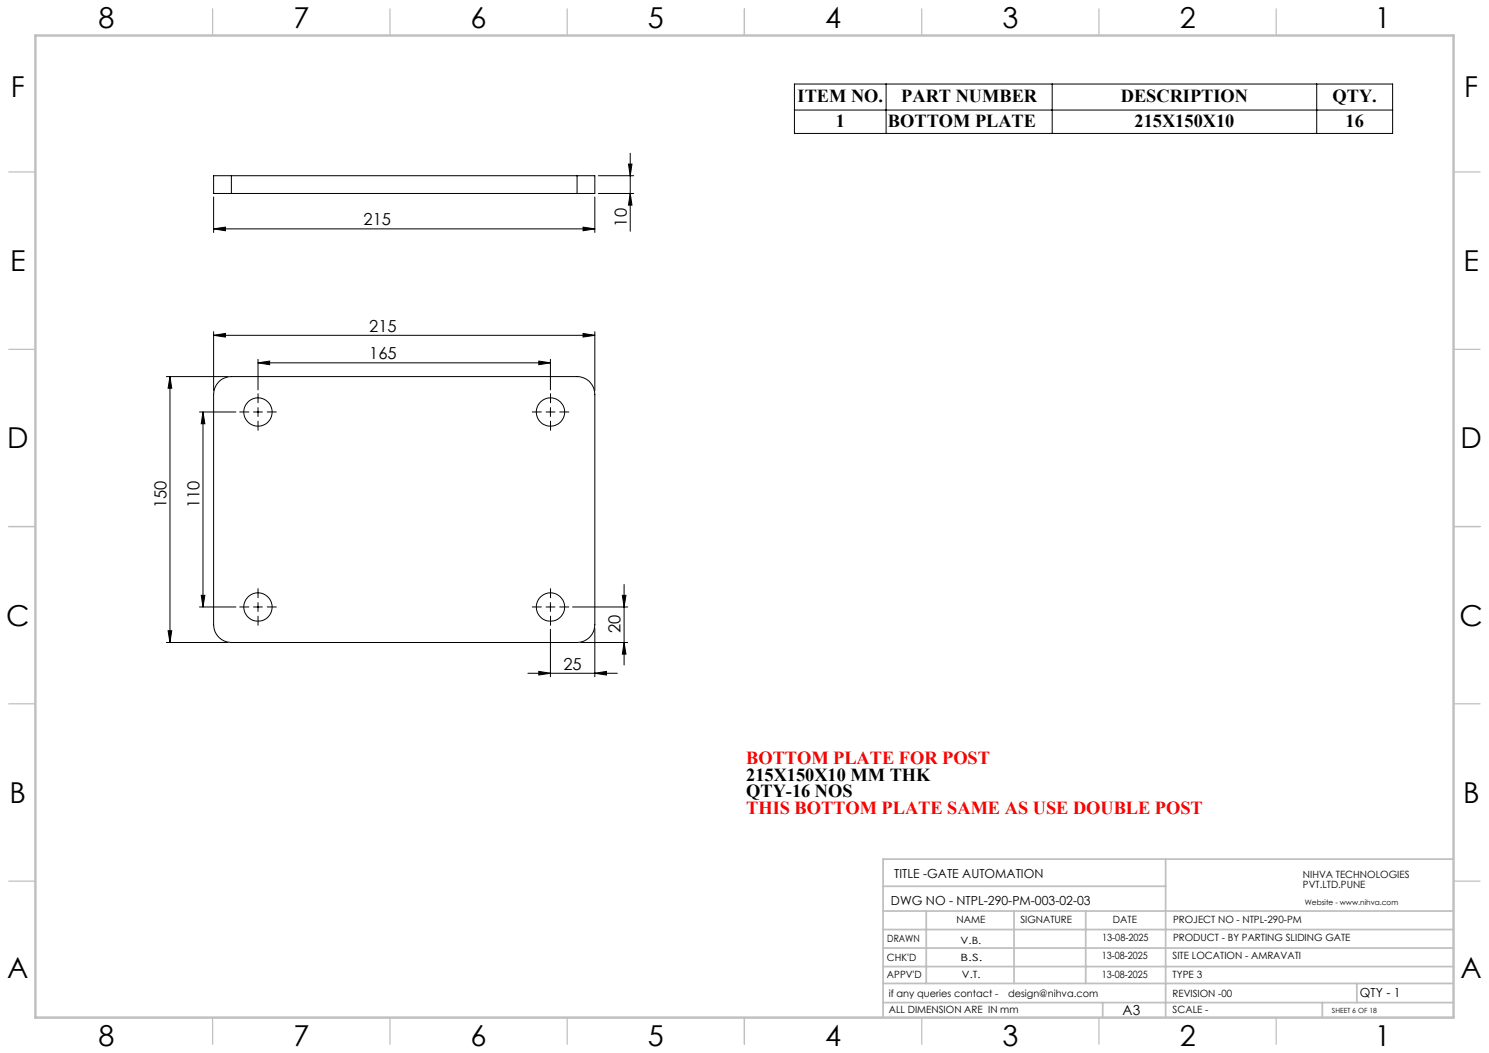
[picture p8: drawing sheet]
<svg xmlns="http://www.w3.org/2000/svg" width="420mm" height="297mm" viewBox="0 0 420 297" stroke-linecap="round" stroke-linejoin="round" font-family="sans-serif">
<g fill="none" stroke="#000" stroke-width=".28">
<path d="M224.1 23.7h168.7v13.9h-168.7zM224.1 31h168.7M249.9 23.7v13.9M296.8 23.7v13.9M371.4 23.7v13.9M60.3 55.6v10M65.3 49.6h-5v5h5M65.3 54.6h97.5M65.3 49.6v5M65.3 49.6h97.5M162.8 49.6h5v5h-5M162.8 49.6v5"/>
<path d="M167.8 55.6v10M168.8 54.6h10M168.8 49.6h10M177.3 46.3h1l-.5 3.3zM177.8 54.6l.5 3.3h-1zM177.8 43.2v22M60.3 64.6l3.3-.5v1zM60.3 64.6h107.5M164.5 64.1l3.3 .5-3.3 .5zM60.3 94.6l3.3-.6v1.1zM60.3 93.6v16.6M60.3 94.6h107.5"/>
<path d="M164.5 94l3.3 .6-3.3 .5zM167.8 93.6v16.6M46.9 106.2h17.4M47.9 106.2l.5 3.3h-1zM47.9 106.2v75M56.3 116.2h10.2M57.3 116.2l.5 3.3h-1zM57.3 116.2v55M62 107.4l1.9-1 1.4-.2h97.5a5 5 0 0 1 5 5v65a5 5 0 0 1-5 5h-97.5a5 5 0 0 1-5-5v-65l.4-2.1zM71.5 116.2h2.5M72.8 115v2.5M72.8 102.3l3.3-.5v1.1z"/>
<path d="M72.8 101.3v8.7M72.8 102.3h82.5M152 101.8l3.3 .5-3.3 .6zM154 116.2h2.5M155.3 101.3v8.7M155.3 115v2.5M47.4 177.9h1l-.5 3.3zM56.3 171.2h10.2M56.8 167.9h1l-.5 3.3zM71.5 171.2h2.5M72.8 170v2.5M154 171.2h2.5"/>
<path d="M155.3 177.5v13.4M155.3 170v2.5M161.5 171.2h15.6M167.8 177.2v13.7M175.5 167.9h1.1l-.6 3.3zM176 164.8v22.8M46.9 181.2h17.4M148.9 189.9h25.2M152 189.4l3.3 .5-3.3 .5zM163.8 181.2h13.3M167.8 189.9l3.3-.5v1zM176 181.2l.6 3.3h-1.1z"/>
<circle cx="72.8" cy="116.2" r="4"/>
<circle cx="155.3" cy="116.2" r="4"/>
<circle cx="72.8" cy="171.2" r="4"/>
<circle cx="155.3" cy="171.2" r="4"/>
</g>
<g fill="none" stroke="#000" stroke-width=".28" stroke-dasharray="15.2 1.3 1.3 1.3" stroke-linecap="butt">
<path d="M70.3 116.2h-2.8M72.8 113.7v-2.8M72.8 118.7v2.7M75.3 116.2h2.7M152.8 116.2h-2.8M155.3 113.7v-2.8M155.3 118.7v2.7M157.8 116.2h2.7M70.3 171.2h-2.8M72.8 168.7v-2.8M72.8 173.7v2.7M75.3 171.2h2.7"/>
<path d="M152.8 171.2h-2.8M155.3 168.7v-2.8M155.3 173.7v2.7M157.8 171.2h2.7"/>
</g>
<g fill="none" stroke="#c0c0c0" stroke-width=".35">
<path d="M60 2.5v7.5M110 2.5v7.5M160 2.5v7.5M210 2.5v7.5M260 2.5v7.5M310 2.5v7.5M360 2.5v7.5M2.5 48.5h7.5M410 48.5h7.5M2.5 98.5h7.5M410 98.5h7.5M2.5 148.5h7.5"/>
<path d="M410 148.5h7.5M2.5 198.5h7.5M410 198.5h7.5M2.5 248.5h7.5M410 248.5h7.5M60 287v7.5M110 287v7.5M160 287v7.5M210 287v7.5M260 287v7.5M310 287v7.5M360 287v7.5"/>
</g>
<g fill="none" stroke="#c0c0c0" stroke-width=".5">
<path d="M249.1 257h160.9M249.1 250h79.7M261.3 257v20.4M286 257v20.4M306.2 257v20.4M328.8 242.3v44.7M410 242.3h-160.9v44.7M249.1 272.6h160.9M249.1 267.4h160.9M249.1 262.2h160.9M249.1 277.4h160.9M382.7 277.4v5.4"/>
<path d="M249.1 282.8h160.9M311 282.8v4.2M373 282.8v4.2"/>
</g>
<path d="M10 10h400v277h-400z" fill="none" stroke="#c0c0c0" stroke-width=".7"/>
<g fill="#000">
<path d="M177.8 54.6l.5 3.3h-1zM177.3 46.3h1l-.5 3.3zM176 181.2l.6 3.3h-1.1zM175.5 167.9h1.1l-.6 3.3z"/>
<path d="M60.3 64.6l3.3-.5v1zM164.5 64.1l3.3 .5-3.3 .5zM72.8 102.3l3.3-.5v1.1zM152 101.8l3.3 .5-3.3 .6zM60.3 94.6l3.3-.6v1.1zM164.5 94l3.3 .6-3.3 .5zM152 189.4l3.3 .5-3.3 .5zM167.8 189.9l3.3-.5v1z"/>
<path d="M47.9 106.2l.5 3.3h-1zM47.4 177.9h1l-.5 3.3zM57.3 116.2l.5 3.3h-1zM56.8 167.9h1l-.5 3.3z"/>
</g>
<g font-size="8.1">
<text x="27.8" y="8">8</text>
<text x="82.8" y="8">7</text>
<text x="132.8" y="8">6</text>
<text x="182.8" y="8">5</text>
<text x="232.8" y="8">4</text>
<text x="282.8" y="8">3</text>
<text x="332.8" y="8">2</text>
<text x="387.8" y="8">1</text>
<text x="3" y="27.2">F</text>
<text x="413" y="27.2">F</text>
<text x="2.8" y="76.5">E</text>
<text x="412.8" y="76.5">E</text>
<text x="2" y="126.5">D</text>
<text x="412" y="126.5">D</text>
<text x="1.7" y="176.5">C</text>
<text x="411.7" y="176.5">C</text>
<text x="2.7" y="226.5">B</text>
<text x="412.7" y="226.5">B</text>
<text x="2" y="275.7">A</text>
<text x="412" y="275.7">A</text>
<text x="27.8" y="295">8</text>
<text x="82.8" y="295">7</text>
<text x="132.8" y="295">6</text>
<text x="182.8" y="295">5</text>
<text x="232.8" y="295">4</text>
<text x="282.8" y="295">3</text>
<text x="332.8" y="295">2</text>
<text x="387.8" y="295">1</text>
</g>
<g font-size="5.2">
<text x="225" y="28.9">ITEM NO.</text>
<text x="254.2" y="28.9">PART NUMBER</text>
<text x="316.2" y="28.9">DESCRIPTION</text>
<text x="375.9" y="28.9">QTY.</text>
<text x="235.7" y="35.9">1</text>
<text x="250.5" y="35.9">BOTTOM PLATE</text>
<text x="320" y="35.9">215X150X10</text>
<text x="379.6" y="35.9">16</text>
<text x="210.5" y="220.2">215X150X10 MM THK</text>
<text x="210.5" y="224.8">QTY-16 NOS</text>
</g>
<g font-size="5.2" fill="#f00">
<text x="210.5" y="215.6">BOTTOM PLATE FOR POST</text>
<text x="210.5" y="229.5">THIS BOTTOM PLATE SAME AS USE DOUBLE POST</text>
</g>
<g font-size="4.7">
<text x="102.6" y="63.5">215</text>
<text x="176.8" y="63.9" transform="rotate(-90 176.8 63.9)">10</text>
<text x="104.2" y="93.5">215</text>
<text x="104.2" y="101.3">165</text>
<text x="46.9" y="143.3" transform="rotate(-90 46.9 143.3)">150</text>
<text x="56.3" y="143.3" transform="rotate(-90 56.3 143.3)">110</text>
<text x="175.1" y="178.5" transform="rotate(-90 175.1 178.5)">20</text>
<text x="158.9" y="188.9">25</text>
</g>
<text font-size="3.9" x="316.7" y="286.4">A3</text>
<g font-size="3.5">
<text x="252.2" y="247.7">TITLE -GATE AUTOMATION</text>
<text x="251.3" y="255.1">DWG NO - NTPL-290-PM-003-02-03</text>
<text x="383.6" y="281.1">QTY - 1</text>
</g>
<g font-size="2.8">
<text x="367.5" y="247.7">NIHVA TECHNOLOGIES</text>
<text x="367.5" y="250.5">PVT.LTD.PUNE</text>
<text x="269.8" y="260.4">NAME</text>
<text x="287.8" y="260.4">SIGNATURE</text>
<text x="313.9" y="260.5">DATE</text>
<text x="330.9" y="260.5">PROJECT NO - NTPL-290-PM</text>
<text x="250.3" y="265.7">DRAWN</text>
<text x="270.9" y="266.1">V.B.</text>
<text x="310.9" y="265.5">13-08-2025</text>
<text x="330.9" y="265.5">PRODUCT - BY PARTING SLIDING GATE</text>
<text x="250.2" y="271.1">CHK'D</text>
<text x="250.2" y="275.8">APPV'D</text>
<text x="270.9" y="271.1">B.S.</text>
<text x="271.3" y="275.8">V.T.</text>
<text x="310.8" y="270.6">13-08-2025</text>
<text x="310.8" y="275.8">13-08-2025</text>
<text x="330.7" y="275.8">TYPE 3</text>
<text x="330.7" y="270.6">SITE LOCATION - AMRAVATI</text>
<text x="250.7" y="281.1">if any queries contact -</text>
<text x="284.3" y="281.1">design@nihva.com</text>
<text x="330.7" y="281.1">REVISION -00</text>
<text x="250.7" y="285.6">ALL DIMENSION ARE IN mm</text>
<text x="330.7" y="285.6">SCALE -</text>
</g>
<text font-size="2.1" x="368.1" y="255.1">Website - www.nihva.com</text>
<text font-size="2" x="375.7" y="285.6">SHEET 6 OF 18</text>
</svg>
